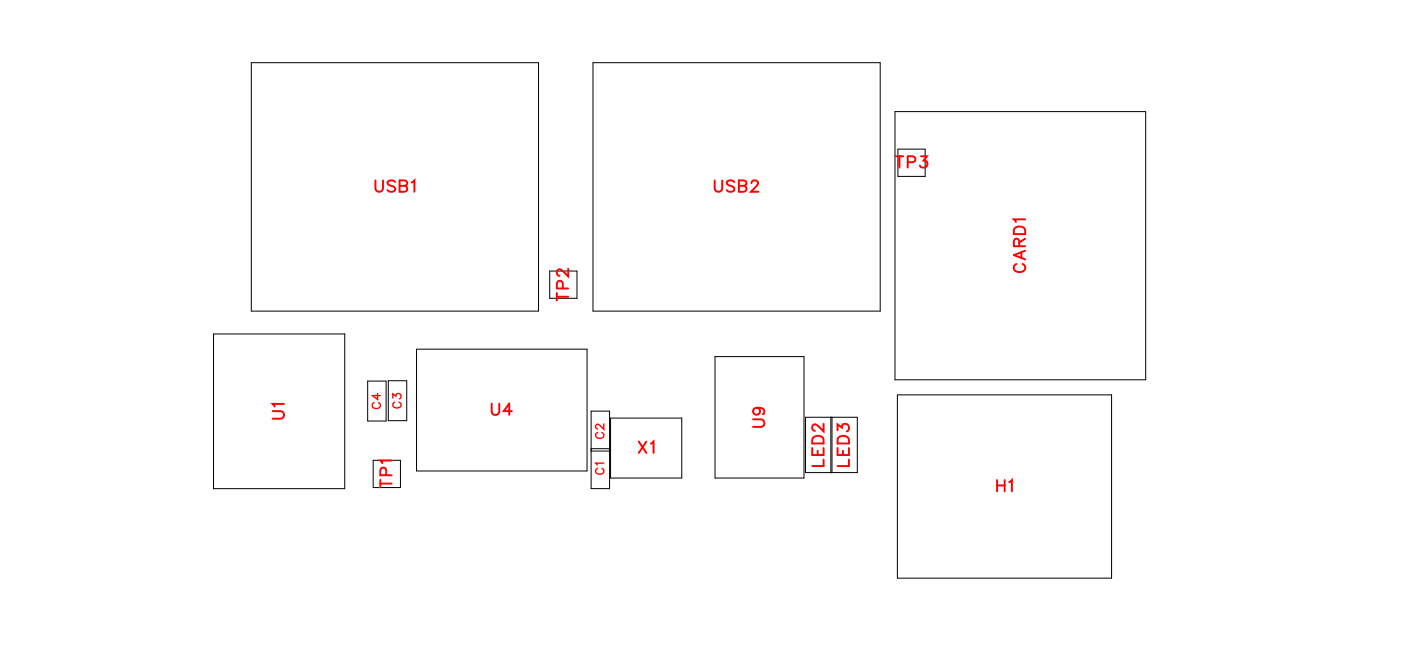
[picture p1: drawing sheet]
<svg xmlns="http://www.w3.org/2000/svg" width="87mm" height="40mm" viewBox="0 0 87 40" stroke-linecap="round" stroke-linejoin="round" font-family="sans-serif">
<g fill="none" stroke="#000" stroke-width=".06">
<path d="M15.7 3.9h17.9v15.5h-17.9zM34.3 16.9h1.7v1.7h-1.7zM37 3.9h17.9v15.5h-17.9zM55.8 7h15.6v16.7h-15.6zM56 9.3h1.7v1.7h-1.7zM13.3 20.8h8.2v9.7h-8.2zM22.9 23.8h1.2v2.4h-1.2zM23.3 28.7h1.7v1.7h-1.7zM24.2 23.7h1.2v2.5h-1.2zM26 21.8h10.6v7.6h-10.6zM36.8 25.6h1.2v4.9h-1.2zM36.8 28h1.2"/>
<path d="M36.8 28.1h1.2M38.1 26.1h4.4v3.7h-4.4zM44.6 22.2h5.5v7.6h-5.5zM50.2 26h3.2v3.5h-3.2zM51.8 26v3.5M51.9 26v3.5M55.9 24.6h13.4v11.4h-13.4z"/>
</g>
<path d="M23.3 25.1a.19 .19 0 0 0-.1 .2 .19 .19 0 0 0 .2 .2h.1a.19 .19 0 0 0 .2-.2 .19 .19 0 0 0-.1-.2M23.5 24.5v.4l-.3-.2h.5M24.5 24.8v-.2l.2 .1a.17 .17 0 0 1 .3-.1 .17 .17 0 0 1-.1 .3M24.6 25.1a.19 .19 0 0 0-.1 .2 .19 .19 0 0 0 .2 .1h.1a.19 .19 0 0 0 .2-.1 .19 .19 0 0 0-.1-.2M37.3 29.2a.19 .19 0 0 0-.2 .2 .19 .19 0 0 0 .2 .2h.1a.19 .19 0 0 0 .2-.2 .19 .19 0 0 0-.1-.2M37.3 27a.19 .19 0 0 0-.2 .2 .19 .19 0 0 0 .2 .1h.1a.19 .19 0 0 0 .2-.1 .19 .19 0 0 0-.1-.2M37.6 28.9h-.5l.1 .1M37.6 26.4v.4l-.3-.4-.2 .1 .2 .2" fill="none" stroke="#f00" stroke-width=".08"/>
<g fill="none" stroke="#f00" stroke-width=".12">
<path d="M23.4 11.2v.6l.2 .2 .2-.1 .1-.7M24.6 11.3l-.1-.1-.3 .1v.2l.4 .3v.1l-.1 .1-.3-.1M24.9 11.6l.5 .1v.1l-.2 .2h-.3v-.8l.5 .1v.2l-.2 .1M25.7 11.4l.1-.2v.8M34.7 18.5h.7M34.7 18.3v.4M35.1 18v-.4l-.3-.1-.1 .5h.7M35.4 16.8v.4l-.3-.3-.3-.1-.1 .1v.2l.2 .1M44.6 11.2v.6l.2 .2 .2-.1v-.7M45.8 11.3l-.2-.1-.3 .1 .1 .2 .4 .3v.1l-.2 .1-.3-.1M46.1 11.6l.4 .1v.1l-.1 .2h-.3v-.8l.4 .1v.2l-.1 .1M46.8 11.4l.2-.2h.1l.2 .2-.1 .2-.4 .4h.5"/>
<path d="M55.8 9.7h.5M56.1 9.7v.8M56.6 10.1h.4v-.3l-.4-.1v.8M57.4 9.7h.4l-.2 .3a.24 .24 0 0 1 .2 .4 .25 .25 0 0 1-.5-.1M63.3 14.2l.2-.1 .3 .1 .1 .4h-.7zM63.4 16.5a.26 .26 0 0 0-.2 .3 .26 .26 0 0 0 .3 .2h.1a.26 .26 0 0 0 .3-.2 .26 .26 0 0 0-.2-.3M63.5 15.4v-.5h-.2l-.1 .5h.7M63.7 15.7v.4M63.9 13.7h-.7l.1 .1M63.9 15.6l-.7 .3 .7 .3M63.9 14.9l-.4 .2M17 25.6h.5l.2 .2-.1 .3h-.6"/>
<path d="M17.7 25.2h-.7l.1 .1M23.7 30.1h.7M23.7 29.9v.5M24.1 29.6l-.1-.4h-.2l-.1 .4h.7M24.4 28.7h-.7l.1 .2M30.7 25.2v.5l.2 .2 .2-.1v-.6M31.9 25.6h-.5l.3-.4v.7M39.8 27.5l.5 .7M40.3 27.5l-.5 .7M40.6 27.7l.1-.2v.7M46.9 26.1h.5l.3 .2-.1 .3h-.7M47.2 25.4a.22 .22 0 0 1 .2 .3 .22 .22 0 0 1-.4 .1 .22 .22 0 0 1 0-.3l.2-.1a.34 .34 0 0 1 .5 .3l-.1 .1"/>
<path d="M50.6 27.9v.5h.7v-.5M50.7 27.2h.2h.3l.1 .4h-.7zM51 28.1v.3M51.3 26.4v.5l-.3-.3-.2-.1-.2 .1v.1l.2 .2M51.3 28.7v.4h-.7M52.2 26.8v-.3l.3 .2a.24 .24 0 0 1 .4-.2 .24 .24 0 0 1-.1 .4M52.2 27.9v.5h.7v-.5M52.3 27.2h.2h.3l.1 .4h-.7zM52.6 28.1v.3M52.9 28.7v.4h-.7M62.2 29.9v.7M62.2 30.3h.4"/>
<path d="M62.6 29.9v.7M62.9 30.1l.2-.2v.7"/>
</g>
<g font-size="1.2" fill="#fff">
<text x="55.8" y="10.7">TP3</text>
<text x="23.3" y="12.3">USB1</text>
<text x="44.5" y="12.3">USB2</text>
<text x="64.2" y="17" transform="rotate(-90 64.2 17)">CARD1</text>
<text x="35.7" y="18.8" transform="rotate(-90 35.7 18.8)">TP2</text>
<text x="18" y="26.2" transform="rotate(-90 18 26.2)">U1</text>
<text x="30.6" y="26.2">U4</text>
<text x="39.8" y="28.5">X1</text>
<text x="47.9" y="26.7" transform="rotate(-90 47.9 26.7)">U9</text>
<text x="51.6" y="29.1" transform="rotate(-90 51.6 29.1)">LED2</text>
<text x="53.2" y="29.1" transform="rotate(-90 53.2 29.1)">LED3</text>
<text x="24.7" y="30.4" transform="rotate(-90 24.7 30.4)">TP1</text>
<text x="62.1" y="30.9">H1</text>
</g>
<g font-size=".9" fill="#fff">
<text x="23.9" y="25.5" transform="rotate(-90 23.9 25.5)">C4</text>
<text x="25.2" y="25.5" transform="rotate(-90 25.2 25.5)">C3</text>
<text x="37.9" y="29.6" transform="rotate(-90 37.9 29.6)">C1</text>
<text x="37.9" y="27.4" transform="rotate(-90 37.9 27.4)">C2</text>
</g>
</svg>
